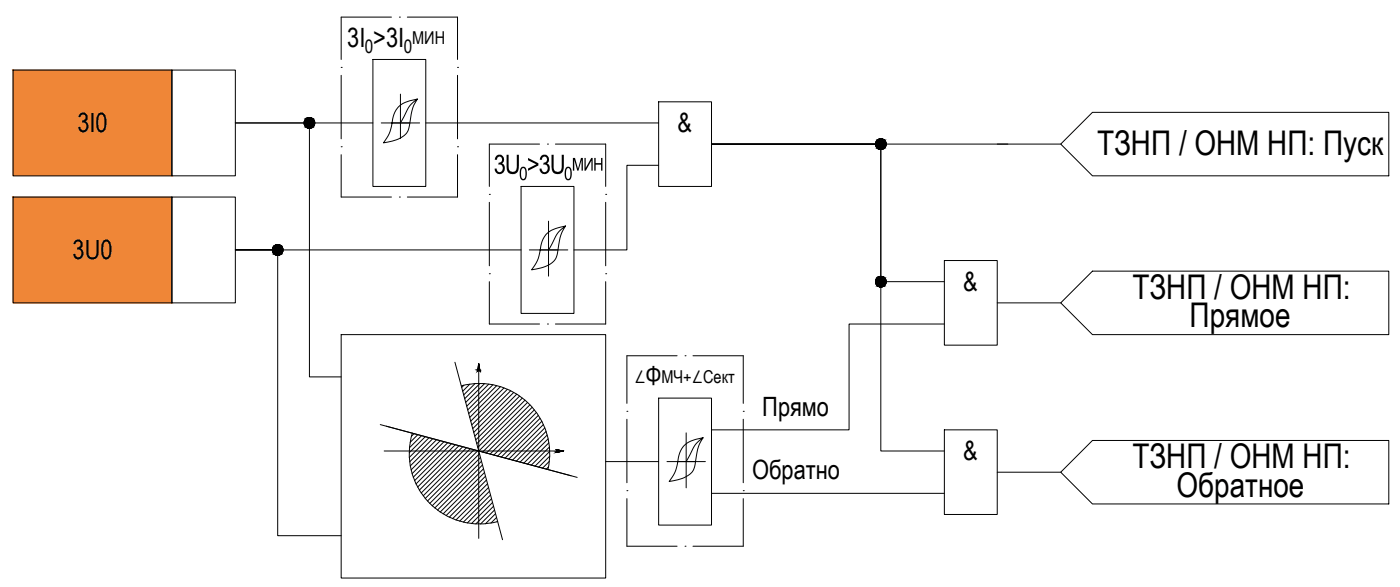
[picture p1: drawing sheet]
<svg xmlns="http://www.w3.org/2000/svg" width="732mm" height="307mm" viewBox="0 0 732 307" stroke-linecap="round" stroke-linejoin="round" font-family="sans-serif">
<!-- layer: 0 -->
<g fill="none" stroke="#000" stroke-width=".52">
<path d="M7 37h83v55h-83zM90 37h33v55h-33zM195 31h28v66h-28zM209 49v23M218 52a32 32 0 0 0-4 15 10 10 0 0 1-9 7l-4 1a30 30 0 0 0 5-15 11 11 0 0 1 10-8h2l-4 4-5 8h-10M344 53h28v44h-28zM195 64h-72h39v133h16M205 64h14M223 64h121M372 75h89v161h33M521 75h34M527 75h-155h89v72h33"/>
<path d="M555 75l16-16h155v33h-155zM272 97h28v67h-28zM344 86h-16v45h-28M7 103h83v55h-83zM90 103h33v55h-33zM287 116v28M296 118a30 30 0 0 0-5 15 10 10 0 0 1-8 7l-5 1a29 29 0 0 0 5-15 11 11 0 0 1 10-7l3-1-5 4-4 9h-10M272 131h-149h22v149h33M282 131h15M494 136h27v44h-27zM521 158h34M555 158l16-16h155v33h-155z"/>
<path d="M178 175h139v127h-139zM494 169h-50v56h-72M238 189l25 93M250 190l1 4-1-1v1zM250 190v91M241 202a37 37 0 0 1 45 43M243 201l-2 2M246 201l-4 4M248 201l-6 5M251 201l-8 7M253 201l-10 9M256 201l-12 11"/>
<path d="M258 201l-13 13M260 202l-15 14M262 202l-16 16M264 203l-18 17M265 204l-18 18M267 204l-20 20M269 205l-21 21M270 206l-22 22M272 207l-23 23M273 208l-24 24M274 209l-24 25M276 210l-26 26"/>
<path d="M277 212l-25 24M278 213l-24 24M279 214l-23 23M280 216l-22 22M281 217l-21 21M282 219l-20 20M344 208h28v67h-28zM199 222l103 28M201 236h94M202 223l97 26M216 226a37 37 0 0 0 44 47M216 227l-1 1"/>
<path d="M218 227l-4 4M220 228l-6 6M222 228l-8 9M224 229l-10 10M226 229l-12 12M228 230l-14 14M230 230l-15 16M232 231l-17 17M234 231l-18 18M236 232l-19 19M238 233l-21 20M240 233l-22 22"/>
<path d="M242 234l-23 22M244 234l-24 24M246 235l-25 24M248 235l-26 26M250 236l-26 26M251 237l-26 26M251 239l-25 25M283 220l-19 19M284 222l-18 18M285 224l-17 17M286 226l-16 15M286 227l-14 15"/>
<path d="M287 229l-13 13M287 231l-11 12M287 234l-9 9M287 236l-7 8M287 239l-5 5M291 235l4 1h-4zM359 226v29M368 229a30 30 0 0 0-5 15 10 10 0 0 1-9 7l-4 1a29 29 0 0 0 5-15 11 11 0 0 1 10-8h3l-5 4-4 8h-10M494 225h27v44h-27zM252 241l-25 25M252 243l-23 24M253 245l-23 23"/>
<path d="M253 247l-21 22M254 249l-21 21M254 251l-19 19M255 253l-18 18M255 255l-17 17M256 257l-16 15M256 259l-14 14M287 244l-1 1M287 241l-3 4M317 241h27M354 241h15M372 258h122"/>
<path d="M521 247h34M555 247l16-17h155v33h-155zM257 261l-13 12M258 263l-12 11M258 265l-9 9M259 267l-8 7M259 269l-5 5M260 271l-3 2"/>
<circle cx="162" cy="64" r="2.8"/>
<circle cx="461" cy="75" r="2.8"/>
<circle cx="145" cy="131" r="2.8"/>
<circle cx="461" cy="147" r="2.8"/>
</g>
<g fill="none" stroke="#000" stroke-width=".52">
<path d="M205 9h-27v22M209 9h.1M213 9h26v22M178 35h.1M178 39v34M239 35h.1M239 39v34M178 77h.1M239 77h.1M282 75h-26v22M286 75h.1M290 75h27v22"/>
<path d="M178 81v22h27M239 81v22h-26M209 103h.1M256 102h.1M256 106v33M317 102h.1M317 106v33M256 143h.1M256 147v22h26M317 143h.1M317 147v22h-27M286 169h.1"/>
<path d="M354 186h-26v25M358 186h.1M362 186h27v25M328 215h.1M328 219v33M389 215h.1M389 219v33M328 257h.1M389 257h.1M328 261v25h26M389 261v25h-27M358 286h.1"/>
</g>
<!-- layer: 0 -->
<g fill="#000" stroke="#000" stroke-width=".52">
<path d="M161 67h1zM161 62h1zM460 78h1zM460 73h1zM145 133h1zM460 150h1zM460 145h1zM291 236h4zM291 236h1z"/>
<path d="M161 67h1zM161 67h1z"/>
<path d="M161 62h1zM161 62h1z"/>
<path d="M161 62h2zM161 62h2z"/>
<path d="M161 62h2zM161 62h2z"/>
<path d="M161 67h2zM161 67h1z"/>
<path d="M161 62h2zM160 62h3z"/>
<path d="M161 67h2zM161 67h2z"/>
<path d="M160 62h3zM160 62h3z"/>
<path d="M160 67h3zM160 67h3z"/>
<path d="M160 62h4zM160 62h4z"/>
<path d="M160 67h3zM160 67h3z"/>
<path d="M160 62h4zM160 62h4z"/>
<path d="M160 66h4zM160 66l3 1z"/>
<path d="M160 62l4 1zM160 63h4z"/>
<path d="M160 66h4zM160 66h4z"/>
<path d="M160 63h4zM160 63h4z"/>
<path d="M160 66h4zM160 66h4z"/>
<path d="M159 63h5zM159 63h5z"/>
<path d="M159 66h5zM159 66h5z"/>
<path d="M159 63h5zM159 63h5z"/>
<path d="M159 66h5zM159 66h5z"/>
<path d="M159 63l5 1zM159 63l5 1z"/>
<path d="M159 65h5zM159 65l5 1z"/>
<path d="M159 64h5zM159 64h5z"/>
<path d="M159 65h5zM159 65h5z"/>
<path d="M159 64h5zM159 64h5z"/>
<path d="M159 64h6zM159 64h6z"/>
<path d="M159 65h5zM159 65h5z"/>
<path d="M159 65h5zM159 65h5z"/>
<path d="M159 64h6zM159 64l5 1z"/>
<path d="M460 78h1zM460 78h1z"/>
<path d="M460 73h1zM460 73h1z"/>
<path d="M460 73h1zM460 73h1z"/>
<path d="M460 73h2zM459 73h3z"/>
<path d="M460 78h1zM460 78h1z"/>
<path d="M459 73h3zM459 73h3z"/>
<path d="M459 78h3zM459 78h2z"/>
<path d="M459 73h3zM459 73h3z"/>
<path d="M459 78h3zM459 78h3z"/>
<path d="M459 73h3zM459 73h3z"/>
<path d="M459 78h3zM459 78h3z"/>
<path d="M459 73h4zM459 73h4z"/>
<path d="M459 77h3zM459 77l3 1z"/>
<path d="M459 73l4 1zM459 73l4 1z"/>
<path d="M459 77h4zM459 77h3z"/>
<path d="M458 74h5zM458 74h5z"/>
<path d="M458 77h5zM458 77h5z"/>
<path d="M458 74h5zM458 74h5z"/>
<path d="M458 77h5zM458 77h5z"/>
<path d="M458 74h5zM458 74h5z"/>
<path d="M458 77h5zM458 77h5z"/>
<path d="M458 74l5 1zM458 74l5 1z"/>
<path d="M458 76h5zM458 76l5 1z"/>
<path d="M458 75h5zM458 75h5z"/>
<path d="M458 76h5zM458 76h5z"/>
<path d="M458 75h5zM458 75h5z"/>
<path d="M458 75h5zM458 75h5z"/>
<path d="M458 76h5zM458 76h5z"/>
<path d="M458 76h5zM458 76h5z"/>
<path d="M458 75h5zM458 75l5 1z"/>
<path d="M145 128h1zM145 128h1z"/>
<path d="M145 128h1zM144 128h2z"/>
<path d="M144 128h2zM144 128h2z"/>
<path d="M144 133h2zM144 133h2z"/>
<path d="M144 128h3zM144 128h3z"/>
<path d="M144 133h2zM144 133h2z"/>
<path d="M144 128h3zM144 128h3z"/>
<path d="M144 133h3zM144 133h2z"/>
<path d="M144 128l3 1zM143 129h4z"/>
<path d="M144 133h3zM144 133h3z"/>
<path d="M143 129h4zM143 129h4z"/>
<path d="M143 133h4zM143 133h4z"/>
<path d="M143 129h4zM143 129h4z"/>
<path d="M143 133h4zM143 133h4z"/>
<path d="M143 129h5zM143 129h5z"/>
<path d="M143 132h4zM143 132l4 1z"/>
<path d="M143 129h5zM143 129h5z"/>
<path d="M143 132h5zM143 132h4z"/>
<path d="M143 129l5 1zM143 129l5 1z"/>
<path d="M143 132h5zM143 132h5z"/>
<path d="M143 130h5zM143 130h5z"/>
<path d="M143 132h5zM143 132h5z"/>
<path d="M143 130h5zM143 130h5z"/>
<path d="M143 131h5zM143 131l5 1z"/>
<path d="M142 130h6zM142 130h6z"/>
<path d="M142 130l6 1zM142 130l6 1z"/>
<path d="M142 131h6zM142 131h6z"/>
<path d="M142 131h6zM142 131h6z"/>
<path d="M142 131h6zM142 131h6z"/>
<path d="M460 150h1zM460 150h1z"/>
<path d="M460 145h1zM460 145h1z"/>
<path d="M460 145h1zM460 145h1z"/>
<path d="M460 145h2zM459 145h3z"/>
<path d="M460 150h1zM460 150h1z"/>
<path d="M459 145h3zM459 145h3z"/>
<path d="M459 150h3zM459 150h2z"/>
<path d="M459 145h3zM459 145h3z"/>
<path d="M459 150h3zM459 150h3z"/>
<path d="M459 145h3zM459 145h3z"/>
<path d="M459 150h3zM459 150h3z"/>
<path d="M459 145h4zM459 145h4z"/>
<path d="M459 149h3zM459 149l3 1z"/>
<path d="M459 145l4 1zM459 145l4 1z"/>
<path d="M459 149h4zM459 149h3z"/>
<path d="M458 146h5zM458 146h5z"/>
<path d="M458 149h5zM458 149h5z"/>
<path d="M458 146h5zM458 146h5z"/>
<path d="M458 149h5zM458 149h5z"/>
<path d="M458 146h5zM458 146h5z"/>
<path d="M458 149h5zM458 149h5z"/>
<path d="M458 146h5zM458 146h5z"/>
<path d="M458 148h5zM458 148l5 1z"/>
<path d="M458 146l5 1zM458 146l5 1z"/>
<path d="M458 148h5zM458 148h5z"/>
<path d="M458 147h5zM458 147h5z"/>
<path d="M458 147h5zM458 147h5z"/>
<path d="M458 148h5zM458 148h5z"/>
<path d="M458 148h5zM458 148h5z"/>
<path d="M458 147h5zM458 147l5 1z"/>
<path d="M250 190v4h1zM250 190v4z"/>
<path d="M250 194h1zM250 194h1z"/>
<path d="M250 194h1zM250 194h1z"/>
<path d="M291 236h4zM291 236h4zM291 236h4z"/>
<path d="M291 235h1zM291 235h1z"/>
<path d="M291 235h2zM291 235h2z"/>
<path d="M291 236h2zM291 236h1z"/>
<path d="M291 235l2 1zM291 235l2 1z"/>
<path d="M291 236h2zM291 236h2z"/>
<path d="M291 236h3zM291 236h3z"/>
<path d="M291 236h3zM291 236h2z"/>
<path d="M291 236h4zM291 236h3z"/>
</g>
<g fill="#ef8637" stroke="#ef8637" stroke-width=".52">
<path d="M7 37l83 55v-55zM7 37l83 55h-83z"/>
<path d="M7 103l83 55v-55zM7 103l83 55h-83z"/>
</g>
<g font-size="17.8">
<text x="574" y="81">ТЗНП / ОНМ НП: Пуск</text>
<text x="592" y="156">ТЗНП / ОНМ НП:</text>
<text x="622" y="171">Прямое</text>
<text x="592" y="245">ТЗНП / ОНМ НП:</text>
<text x="615" y="260">Обратное</text>
</g>
<g font-size="13.9">
<text x="182" y="24">3I &gt;3I</text>
<text x="40" y="69">3I0</text>
<text x="354" y="69">&amp;</text>
<text x="258" y="91">3U &gt;3U</text>
<text x="38" y="136">3U0</text>
<text x="504" y="152">&amp;</text>
<text x="399" y="217">Прямо</text>
<text x="504" y="241">&amp;</text>
<text x="393" y="251">Обратно</text>
</g>
<text font-size="12.2" x="338" y="200">Φ</text>
<text font-size="10.3" x="332" y="200">∠</text>
<g font-size="9.7">
<text x="191" y="28">0</text>
<text x="211" y="28">0</text>
<text x="271" y="94">0</text>
<text x="295" y="94">0</text>
</g>
<g font-size="9.3">
<text x="216" y="23">МИН</text>
<text x="299" y="89">МИН</text>
<text x="346" y="200">МЧ+∠Сект</text>
</g>
</svg>
